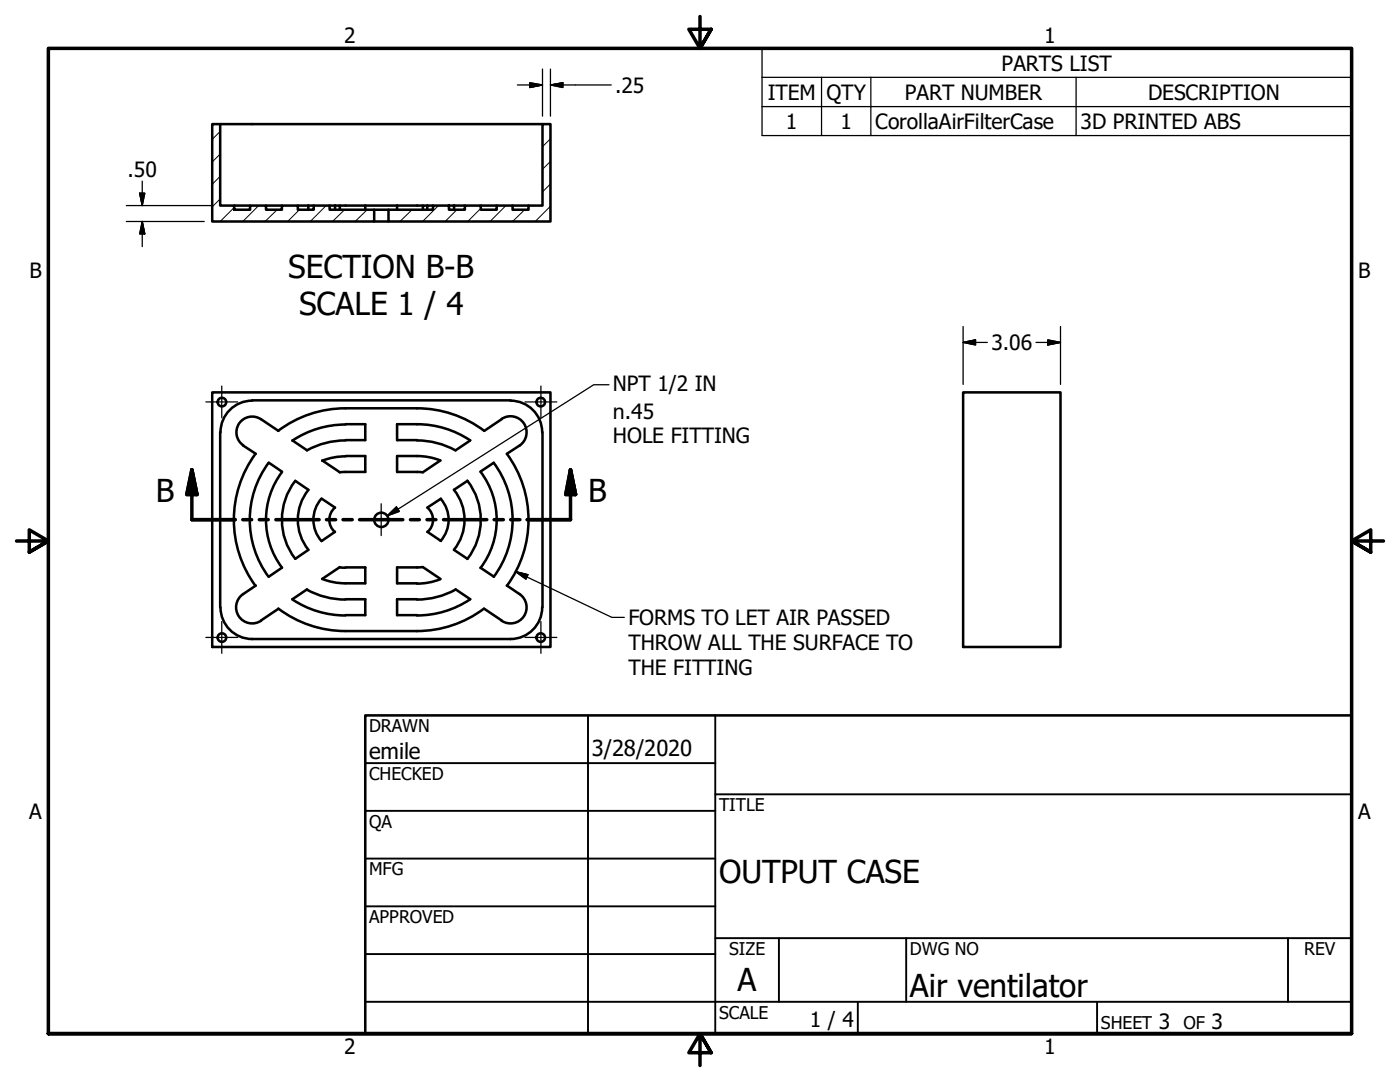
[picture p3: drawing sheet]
<svg xmlns="http://www.w3.org/2000/svg" width="279mm" height="216mm" viewBox="0 0 279 216" stroke-linecap="round" stroke-linejoin="round" font-family="sans-serif">
<!-- layer: Hatch (ANSI) -->
<g fill="none" stroke="#000" stroke-width=".2">
<path d="M43.9 39.7l-1.5 1.6M43.9 35.2l-1.5 1.6M43.9 30.7l-1.5 1.6M43.9 26.2l-1.5 1.6M108.3 24.8h.1M109.9 36.7l-1.6 1.6M109.9 32.2l-1.6 1.6M109.9 27.7l-1.6 1.6M46.7 41.4l-2.8 2.8M51.6 41l-3.1 3.2M55.3 41.8l-2.4 2.4M59.8 41.8l-2.4 2.4"/>
<path d="M65.1 41l-3.2 3.2M68.8 41.8l-2.4 2.4M73.3 41.8l-2.4 2.4M77.7 41.8l-.2 .2M82.2 41.8l-2.4 2.4M87.5 41l-3.2 3.2M91.2 41.8l-2.4 2.4M95.9 41.6l-2.6 2.6M101 41l-3.2 3.2M104.7 41.8l-2.4 2.4M105.5 41h.1M109.9 41.1l-3.1 3.1"/>
</g>
<!-- layer: Visible (ANSI) -->
<g fill="none" stroke="#000" stroke-width=".51">
<path d="M42.4 24.8h1.5v16.2h2.8v.8h3.2v-.8h3.2v.8h3.2v-.8h3.1v.8h3.2v-.8h3.2v.8h8.9v2.4h-32.3zM43.9 24.8h64.4M46.7 41h3.2M53.1 41h3.2M59.4 41h3.2M61.5 41v.8M65.8 41h1.1M66.9 41h.9v.8M66.9 41v.8M67.8 41h16.6M72.9 41v.8M74.7 41.8h2.8"/>
<path d="M74.7 44.2h2.8M77.5 41.8h8.9v-.8h3.2v.8h3.2v-.8h3.1v.8h3.2v-.8h3.2v.8h3.2v-.8h2.8v-16.2h1.6v19.4h-32.4zM79.2 41v.8M85.3 41h-.9v.8M85.3 41h1.1M85.3 41v.8M89.6 41h3.2M90.6 41v.8M95.9 41h3.2M102.3 41h3.2M42.4 78.3h67.5v50.8h-67.5zM50.3 79.9h51.6"/>
<path d="M50.3 79.9a6.3 6.3 0 0 0-6.3 6.4M101.9 79.9a6.3 6.3 0 0 1 6.3 6.4M192.2 78.3h19.4v50.8h-19.4zM43.9 86.2v35M48.5 88.9l2.6 1.7M51 90.6a22.3 22.3 0 0 0 0 26.3M52.1 83.6l3.5 2.4M52.1 83.7a3.1 3.1 0 0 0-4.4 .8 3.1 3.1 0 0 0 .9 4.4M53.6 92.4a19.1 19.1 0 0 0 0 22.7M53.7 92.3l2.6 1.8M56.3 94.2a15.8 15.8 0 0 0 0 19.1M58.4 87.9l2.8 2a15.8 15.8 0 0 1 7.7-2"/>
<path d="M61.5 97.7l-2.6-1.7a12.7 12.7 0 0 0 0 15.5l2.6-1.8M61.6 97.7a9.5 9.5 0 0 0 0 12M64.2 99.5a6.4 6.4 0 0 0 0 8.5M64.2 99.5l2.6 1.8a3.2 3.2 0 0 0 0 4.9M64.3 91.9l3.5 2.3M68.9 91.1l-2.7 .2-1.9 .6M68.9 84.7a19 19 0 0 0-10.5 3.2M69 91h3.9v3.2h-5.1M69 84.6h3.9v3.2h-3.9M83.2 91l2.7 .3 2 .6-3.5 2.3h-1.2M83.2 87.9a15.8 15.8 0 0 1 7.7 2M83.2 84.6a19.1 19.1 0 0 1 10.6 3.3"/>
<path d="M83.2 81.5a22.3 22.3 0 0 1 13.4 4.5l3.5-2.4M83.2 81.5h-14.3a22.3 22.3 0 0 0-13.4 4.5M83.2 84.6h-4v3.2h4M83.2 91h-4v3.2h4M87.9 99.5a6.3 6.3 0 0 1 0 8.4M88 99.5l-2.7 1.8M93.3 95.9a12.7 12.7 0 0 1 0 15.6M93.3 95.9l-2.7 1.8a9.5 9.5 0 0 1 0 12l2.7 1.8M93.9 87.9l-3 2M95.9 94.1l2.6-1.7a19.1 19.1 0 0 1 0 22.7M95.9 94.1a15.9 15.9 0 0 1 0 19.2l2.7 1.8M100.1 83.6a3.2 3.2 0 0 1 4.4 .9 3.2 3.2 0 0 1-.8 4.4l-2.5 1.7"/>
<path d="M101.2 90.6a22.3 22.3 0 0 1 0 26.3M108.3 86.2v35M48.5 118.5a3.2 3.2 0 0 0-.8 4.5 3.2 3.2 0 0 0 4.4 .8M51.1 116.8l-2.6 1.8M56.3 113.3l-2.6 1.8M58.3 119.6a19.1 19.1 0 0 0 10.6 3.2M61.2 117.6a15.9 15.9 0 0 0 7.7 2M61.3 117.6l-2.9 2M66.9 106.1l-2.7 1.8M67.8 113.2l1.1 .1M67.8 113.2l-3.5 2.3 2.6 .7 2 .2M69 113.2h3.9v3.2h-3.9"/>
<path d="M69 119.6h3.9v3.1h-3.9M83.2 113.2h1.2l3.5 2.3M83.2 113.2h-4v3.2h4M83.2 119.6h-4v3.1h4M85.3 106.1l2.7 1.8M85.3 101.3a3.2 3.2 0 0 1 0 4.9M87.9 115.6l-2.6 .7-2.1 .2M90.9 117.6a15.9 15.9 0 0 1-7.7 2M90.9 117.6l3 2M93.8 119.6a19.1 19.1 0 0 1-10.6 3.2M101.2 116.8l2.5 1.7a3.2 3.2 0 0 1 .8 4.5 3.2 3.2 0 0 1-4.4 .8M44 121.2a6.3 6.3 0 0 0 6.3 6.3"/>
<path d="M50.3 127.5h51.6M55.6 121.4a22.2 22.2 0 0 0 13.3 4.5h14.3M55.6 121.5l-3.5 2.3M96.6 121.4a22.2 22.2 0 0 1-13.4 4.5M96.6 121.5l3.5 2.3M108.2 121.2a6.3 6.3 0 0 1-6.3 6.3"/>
<circle cx="44.3" cy="80.2" r=".86"/>
<circle cx="107.9" cy="80.2" r=".86"/>
<circle cx="76.1" cy="103.7" r="1.43"/>
<circle cx="44.3" cy="127.2" r=".86"/>
<circle cx="107.9" cy="127.2" r=".86"/>
</g>
<!-- layer: Section Line (ANSI) -->
<g fill="none" stroke="#000" stroke-width=".7">
<path d="M38.3 93.7l1 5h-2zM38.3 93.7v10h8.6M113.9 93.7l1 5h-2zM113.9 93.7v10h-8.7M48.5 103.7h1.7M51.8 103.7h1.7M55.1 103.7h8.6M65.2 103.7h1.8M68.5 103.7h1.8M71.8 103.7h8.6M81.9 103.7h1.8M85.2 103.7h1.8"/>
<path d="M88.5 103.7h8.7M98.6 103.7h1.9M101.9 103.7h1.9"/>
</g>
<path d="M38.3 93.7l1 5zM38.3 93.7l1 5h-2zM113.9 93.7l1 5zM113.9 93.7l1 5h-2z" fill="#000" stroke="#000" stroke-width=".7"/>
<!-- layer: Symbol (ANSI) -->
<path d="M152.1 15.4v-5.7h117.6v5.7M152.1 15.4h117.6v5.9M152.1 15.4v11.7h117.6v-5.8M164 15.4v11.7M173.8 15.4v11.7M214.8 15.4v11.7M152.1 21.3h117.6M102.9 114l2.4 .7-.3 .9zM102.9 114l19.2 9.2h2.5" fill="none" stroke="#000" stroke-width=".25"/>
<!-- layer: Border (ANSI) -->
<path d="M139.7 3.3v6.4l-2.2-3.9h4.4l-2.2 3.9 2.2-3.9M3.3 107.9h6.4l-3.9-2.2v4.5l3.9-2.3-3.9 2.3M276.1 107.9h-6.4l3.9-2.2v4.5l-3.9-2.3 3.9 2.3M9.7 206.2v-196.5h260v196.5h-260h260M141.9 210.1l-2.2-3.9 2.2 3.9h-4.4l2.2-3.9v6.4" fill="none" stroke="#000" stroke-width=".7"/>
<!-- layer: Title (ANSI) -->
<g fill="none" stroke="#000" stroke-width=".38">
<path d="M72.9 152.3h69.8M117.3 142.7v63.5M142.7 158.5h127M142.7 142.7v63.5M72.9 161.8h69.8M72.9 171.3h69.8M72.9 199.9h196.8M72.9 180.8h69.8M72.9 190.4h69.8M142.7 187.2h127M155.4 187.2v12.7M171.2 199.9v6.3"/>
<path d="M180.8 187.2v12.7M218.9 199.9v6.3M257 187.2v12.7"/>
</g>
<path d="M72.9 142.7h196.8v63.5h-196.8z" fill="none" stroke="#000" stroke-width=".51"/>
<!-- layer: Dimension (ANSI) -->
<g fill="none" stroke="#000" stroke-width=".25">
<path d="M103.3 17h5M105.7 16.5l2.6 .5-2.6 .5zM108.3 13.8v9.4M109.9 17l2.4-.5v1zM109.9 17h12.1M109.9 13.8v9.4M27.9 38.5h1l-.5 2.5zM28.4 36.1v4.9M25.2 44.2h15.6M25.2 41h17.2M28.4 44.2l.5 2.5h-1zM28.4 44.2v5"/>
<path d="M121.5 76.8h-3l-41.2 26.1M192.2 68.3l2.5-.5v1zM192.2 68.3h4.8M192.2 65.2v11.5M206.8 68.3h4.8M209.1 67.8l2.5 .5-2.5 .5zM211.6 65.2v11.5M77.3 102.9l1.8-1.7 .6 .8z"/>
</g>
<g fill="#000" stroke="#000" stroke-width=".25">
<path d="M105.7 17.5l2.6-.5zM105.7 16.5l2.6 .5-2.6 .5zM109.9 17l2.4-.5zM109.9 17l2.4-.5v1zM27.9 38.5l.5 2.5zM27.9 38.5h1l-.5 2.5zM28.4 44.2l.5 2.5zM28.4 44.2l.5 2.5h-1zM192.2 68.3l2.5-.5zM192.2 68.3l2.5-.5v1zM209.1 68.8l2.5-.5zM209.1 67.8l2.5 .5-2.5 .5z"/>
<path d="M77.3 102.9l1.8-1.7zM77.3 102.9l1.8-1.7 .6 .8z"/>
</g>
<!-- layer: Center Mark (ANSI) -->
<path d="M44.3 77v6.4M107.9 77v6.4M41.1 80.2h6.3M104.8 80.2h6.3M72.9 103.7h6.3M76.1 100.5v6.4M41.1 127.2h6.3M44.3 124v6.4M104.8 127.2h6.3M107.9 124v6.4" fill="none" stroke="#000" stroke-width=".25"/>
<!-- layer: Symbol (ANSI) -->
<path d="M102.9 114l2.4 .7zM102.9 114l2.4 .7-.3 .9z" fill="#000" stroke="#000" stroke-width=".25"/>
<g font-size="6.3">
<text x="57.5" y="55.4">SECTION B-B</text>
<text x="59.7" y="62.9">SCALE 1 / 4</text>
<text x="31.1" y="100.2">B</text>
<text x="117.4" y="100.2">B</text>
<text x="143.5" y="176.2">OUTPUT CASE</text>
<text x="147.2" y="197.7">A</text>
<text x="181.6" y="199">Air ventilator</text>
</g>
<g font-size="4.4">
<text x="73.7" y="151.4">emile</text>
<text x="118.1" y="150.8">3/28/2020</text>
</g>
<text font-size="4.3" x="122.3" y="83.6">n.45</text>
<g font-size="4.2">
<text x="68.7" y="8.6">2</text>
<text x="208.4" y="8.6">1</text>
<text x="199.9" y="14.1">PARTS LIST</text>
<text x="122.7" y="18.5">.25</text>
<text x="153.2" y="19.9">ITEM</text>
<text x="165" y="19.9">QTY</text>
<text x="180.6" y="19.9">PART NUMBER</text>
<text x="229.1" y="19.9">DESCRIPTION</text>
<text x="156.8" y="25.7">1</text>
<text x="167.8" y="25.7">1</text>
<text x="174.7" y="25.8">CorollaAirFilterCase</text>
<text x="215.6" y="25.7">3D PRINTED ABS</text>
<text x="25.5" y="35.2">.50</text>
<text x="5.9" y="55.5">B</text>
<text x="271.1" y="55.5">B</text>
<text x="197.9" y="69.8">3.06</text>
<text x="122.3" y="78">NPT 1/2 IN</text>
<text x="122.3" y="88.4">HOLE FITTING</text>
<text x="125.4" y="124.7">FORMS TO LET AIR PASSED</text>
<text x="125.4" y="129.7">THROW ALL THE SURFACE TO</text>
<text x="125.4" y="134.7">THE FITTING</text>
<text x="5.8" y="163.4">A</text>
<text x="271" y="163.4">A</text>
<text x="161.6" y="204.9">1 / 4</text>
<text x="231.3" y="205.4">3</text>
<text x="241.8" y="205.4">3</text>
<text x="68.7" y="210.3">2</text>
<text x="208.4" y="210.3">1</text>
</g>
<g font-size="3.5">
<text x="73.7" y="146">DRAWN</text>
<text x="73.7" y="155.6">CHECKED</text>
<text x="143.5" y="161.8">TITLE</text>
<text x="73.7" y="165.2">QA</text>
<text x="73.7" y="174.7">MFG</text>
<text x="73.7" y="184.2">APPROVED</text>
<text x="145.5" y="190.6">SIZE</text>
<text x="181.6" y="190.6">DWG NO</text>
<text x="260.3" y="190.5">REV</text>
<text x="143.5" y="203.3">SCALE</text>
<text x="219.7" y="205.4">SHEET</text>
<text x="236.2" y="205.4">OF</text>
</g>
</svg>
